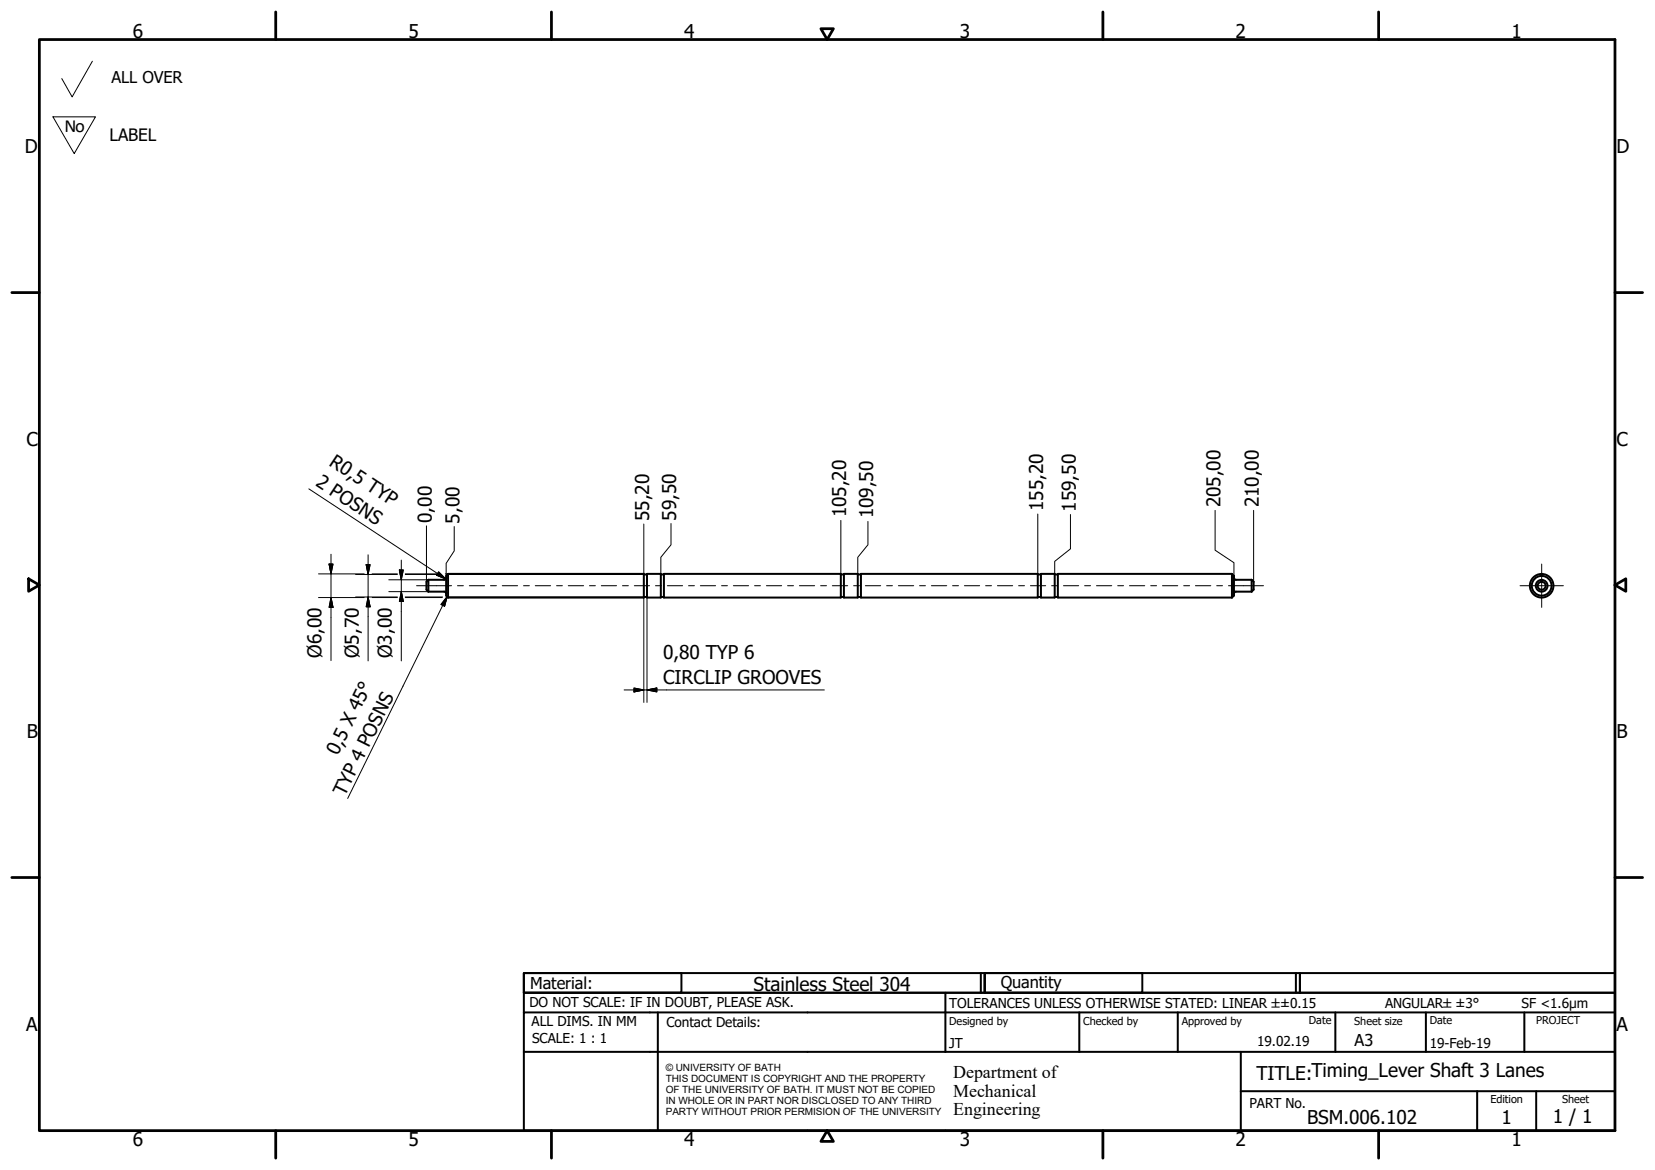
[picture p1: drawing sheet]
<svg xmlns="http://www.w3.org/2000/svg" width="420mm" height="297mm" viewBox="0 0 420 297" stroke-linecap="round" stroke-linejoin="round" font-family="sans-serif">
<!-- layer: Visible (ISO) -->
<g fill="none" stroke="#000" stroke-width=".51">
<path d="M108.8 150.2h4l.2 .1 .3 .4M108.8 147.2v3M108.8 147.2l-.5 .5v2l.5 .5M113.3 146.7l-.3 .4-.2 .1h-4M113.7 145.7l-.4 .5v5l.4 .5M113.7 145.7v6M113.7 145.7h49.7v6h-49.7M163.4 151.6h.9M163.4 145.8h.9M164.3 145.7h3.5v6h-3.5zM167.8 151.6h.8M167.8 145.8h.8"/>
<path d="M168.6 145.7h44.9v6h-44.9zM213.5 151.6h.7M213.5 145.8h.7M214.2 145.7h3.6v6h-3.6zM217.8 151.6h.8M217.8 145.8h.8M218.6 145.7h44.9v6h-44.9zM263.5 151.6h.8M263.5 145.8h.8M264.3 145.7h3.5v6h-3.5zM267.8 151.6h.8M267.8 145.8h.8"/>
<path d="M312.8 145.7l.5 .5v5l-.5 .5M312.8 145.7v6M312.8 145.7h-44.2v6h44.2M313.3 146.7v.3l.5 .2M313.8 150.2h4M313.8 147.2h4M313.8 150.2l-.3 .1-.2 .4M317.8 147.2v3M317.8 147.2l.5 .5v2l-.5 .5"/>
<circle cx="391.4" cy="148.7" r="3"/>
<circle cx="391.4" cy="148.7" r="2.51"/>
<circle cx="391.4" cy="148.7" r="1.49"/>
<circle cx="391.4" cy="148.7" r="1.01"/>
</g>
<!-- layer: Border (ISO) -->
<g fill="none" stroke="#000" stroke-width=".7">
<path d="M10 10h400v277h-400zM70 3v7M140 3v7M208.4 7.3h3.2l-1.6 2.7zM280 3v7M350 3v7M3 74.3h7M410 74.3h7M7.3 146.9l2.7 1.6-2.7 1.6zM410 148.5l2.7-1.6v3.2zM3 222.8h7M410 222.8h7"/>
<path d="M70 287v7M140 287v7M210 287l1.6 2.8h-3.2zM280 287v7M350 287v7"/>
</g>
<!-- layer: Title (ISO) -->
<g fill="none" stroke="#000" stroke-width=".51">
<path d="M133 247h40v5h-40zM133 247h117v5h-117zM133 257v-5h277v5M133 257h277v30h-277zM167 257v30M240 252v15M249 247v5M250 247h40v5h-40zM250 247h80v5h-80zM274 257v10M299 257v10M329 247v5"/>
<path d="M330 247h80v5h-80zM339 257v10M362 257v10M387 257v10M133 267h277M315 277h95M315 267v20M375 277v10M390 277v10"/>
</g>
<!-- layer: Sketch Geometry (ISO) -->
<path d="M23.5 15.5l-5.2 9.1-2.6-4.7M13.4 29.7h10.8l-5.4 9.3z" fill="none" stroke="#000" stroke-width=".25"/>
<!-- layer: Centerline (ISO) -->
<g fill="none" stroke="#000" stroke-width=".25">
<path d="M105.7 148.7h8.9M116.1 148.7h1.5M119.1 148.7h3.9M124.5 148.7h1.5M127.5 148.7h3.9M132.9 148.7h1.5M135.9 148.7h3.9M141.3 148.7h1.5M144.3 148.7h3.9M149.6 148.7h1.6M152.7 148.7h3.8M158 148.7h1.5"/>
<path d="M161 148.7h3.9M166.4 148.7h1.5M169.4 148.7h3.9M174.8 148.7h1.5M177.8 148.7h3.9M183.2 148.7h1.5M186.2 148.7h3.9M191.6 148.7h1.5M194.6 148.7h3.8M199.9 148.7h1.5M202.9 148.7h3.9M208.3 148.7h1.5"/>
<path d="M211.3 148.7h3.9M216.7 148.7h1.5M219.7 148.7h3.9M225.1 148.7h1.5M228.1 148.7h3.9M233.4 148.7h1.5M236.5 148.7h3.8M241.8 148.7h1.5M244.8 148.7h3.9M250.2 148.7h1.5M253.2 148.7h3.9M258.6 148.7h1.5"/>
<path d="M261.6 148.7h3.9M267 148.7h1.5M270 148.7h3.9M275.4 148.7h1.5M278.4 148.7h3.8M283.7 148.7h1.5M286.7 148.7h3.9M292.1 148.7h1.5M295.1 148.7h3.9M300.5 148.7h1.5M303.5 148.7h3.9M308.9 148.7h1.5"/>
<path d="M311.9 148.7h8.9"/>
</g>
<!-- layer: Center Mark (ISO) -->
<path d="M385.9 148.7h11M391.4 143.2v11" fill="none" stroke="#000" stroke-width=".25"/>
<!-- layer: Dimension (ISO) -->
<g fill="none" stroke="#000" stroke-width=".25">
<path d="M78.4 124.1l34.8 22.9M108.3 133.5v14.2M115.3 133.7v6.2l-2 3.1v2.8h50.1M163.4 133v12.7M170.3 132.9v5.4l-2.5 3.2v4.2M213.5 132.1v13.6M220.3 132.4v5.9l-2.5 3.2v4.2M263.5 130.5v15.2M271.8 130.6v8.7l-4 3.2v3.2M308.5 129.6v10.1l4.8 3.2v3.3M318.3 129.6v18.1M80.9 145.7h11.6"/>
<path d="M80.9 151.7h11.6M83.5 143.2h1l-.5 2.5zM84 151.7l.5 2.5h-1zM84 140.7v27M90.3 151.6h10.6M90.3 145.8h10.6M93 143.3h1l-.5 2.5zM93.5 151.6l.5 2.5h-1zM93.5 140.9v26.9M94.5 145.7h6.4M94.5 151.7h6.4M98.7 150.2h10.1"/>
<path d="M98.7 147.2h10.1M101.4 144.7h1l-.5 2.5zM101.9 150.2l.5 2.5h-1zM101.9 142.2v25.6M102.9 151.6h9.5M102.9 145.8h8.1M102.9 145.7h8.2M102.9 151.7h9.4M111.4 145.2l1.8 1.8-2.4-1zM113.1 145.7h.6M113.5 151.6h49.9M163.4 151.7v26.6"/>
<path d="M164.3 151.7v26.6M158.5 175.2h50.8M161 174.7l2.4 .5-2.4 .5zM164.3 175.2l2.5-.5v1z"/>
</g>
<g fill="#000" stroke="#000" stroke-width=".25">
<path d="M83.5 143.2l.5 2.5zM83.5 143.2h1l-.5 2.5zM84 151.7l.5 2.5zM84 151.7l.5 2.5h-1zM93 143.3l.5 2.5zM93 143.3h1l-.5 2.5zM93.5 151.6l.5 2.5zM93.5 151.6l.5 2.5h-1zM101.4 144.7l.5 2.5zM101.4 144.7h1l-.5 2.5zM101.9 150.2l.5 2.5zM101.9 150.2l.5 2.5h-1z"/>
<path d="M110.8 146l2.4 1zM111.4 145.2l1.8 1.8-2.4-1zM161 175.7l2.4-.5zM161 174.7l2.4 .5-2.4 .5zM164.3 175.2l2.5-.5zM164.3 175.2l2.5-.5v1z"/>
</g>
<!-- layer: Symbol (ISO) -->
<path d="M113.5 151.5l-.6 2.4-.9-.4zM113.5 151.5l-25.2 51.2" fill="none" stroke="#000" stroke-width=".25"/>
<path d="M113.5 151.5l-.6 2.4zM113.5 151.5l-.6 2.4-.9-.4z" fill="#000" stroke="#000" stroke-width=".25"/>
<g font-size="4.8">
<text x="33.7" y="9.6">6</text>
<text x="103.7" y="9.6">5</text>
<text x="173.7" y="9.6">4</text>
<text x="243.7" y="9.6">3</text>
<text x="313.7" y="9.6">2</text>
<text x="383.7" y="9.6">1</text>
<text x="6.3" y="38.9">D</text>
<text x="410.4" y="38.9">D</text>
<text x="6.7" y="113.2">C</text>
<text x="410.4" y="113.2">C</text>
<text x="83.4" y="117.9" transform="rotate(33 83.4 117.9)">R0,5 TYP</text>
<text x="79.9" y="123.2" transform="rotate(33 79.9 123.2)">2 POSNS</text>
<text x="214.8" y="131.4" transform="rotate(-90 214.8 131.4)">105,20</text>
<text x="221.7" y="131.6" transform="rotate(-90 221.7 131.6)">109,50</text>
<text x="264.8" y="129.7" transform="rotate(-90 264.8 129.7)">155,20</text>
<text x="273.1" y="129.9" transform="rotate(-90 273.1 129.9)">159,50</text>
<text x="309.8" y="128.8" transform="rotate(-90 309.8 128.8)">205,00</text>
<text x="319.6" y="128.8" transform="rotate(-90 319.6 128.8)">210,00</text>
<text x="109.6" y="132.7" transform="rotate(-90 109.6 132.7)">0,00</text>
<text x="116.7" y="132.9" transform="rotate(-90 116.7 132.9)">5,00</text>
<text x="164.8" y="132.3" transform="rotate(-90 164.8 132.3)">55,20</text>
<text x="171.7" y="132.2" transform="rotate(-90 171.7 132.2)">59,50</text>
<text x="81.6" y="166.9" transform="rotate(-90 81.6 166.9)">Ø6,00</text>
<text x="91.1" y="167" transform="rotate(-90 91.1 167)">Ø5,70</text>
<text x="99.5" y="167" transform="rotate(-90 99.5 167)">Ø3,00</text>
<text x="168.3" y="167.3">0,80 TYP 6</text>
<text x="168.3" y="173.6">CIRCLIP GROOVES</text>
<text x="6.8" y="187.4">B</text>
<text x="410.4" y="187.4">B</text>
<text x="85.8" y="192" transform="rotate(-64 85.8 192)">0,5 X 45°</text>
<text x="87.5" y="202.3" transform="rotate(-64 87.5 202.3)">TYP 4 POSNS</text>
<text x="191.3" y="251.7">Stainless Steel 304</text>
<text x="6.7" y="261.7">A</text>
<text x="410.4" y="261.7">A</text>
<text x="319" y="274.2">TITLE:Timing_Lever Shaft 3 Lanes</text>
<text x="331.9" y="285.3">BSM.006.102</text>
<text x="381.2" y="285.3">1</text>
<text x="394.2" y="285">1 / 1</text>
<text x="33.7" y="291">6</text>
<text x="103.7" y="290.9">5</text>
<text x="173.7" y="290.9">4</text>
<text x="243.7" y="291">3</text>
<text x="313.7" y="291">2</text>
<text x="383.7" y="290.9">1</text>
</g>
<text font-size="4.7" x="16.3" y="33.4">No</text>
<g font-size="4.6">
<text x="242" y="273.7">Department of</text>
<text x="242" y="278.4">Mechanical</text>
<text x="242" y="283.2">Engineering</text>
</g>
<text font-size="4.3" x="27.8" y="35.9">LABEL</text>
<g font-size="4.1">
<text x="28.3" y="21">ALL OVER</text>
<text x="134.6" y="251.1">Material:</text>
<text x="254" y="250.8">Quantity</text>
<text x="343.9" y="265.6">A3</text>
</g>
<g font-size="3.5">
<text x="134.4" y="255.6">DO NOT SCALE: IF IN DOUBT, PLEASE ASK.</text>
<text x="241" y="256">TOLERANCES UNLESS OTHERWISE STATED: LINEAR ±±0.15</text>
<text x="351.6" y="256">ANGULAR±±3°</text>
<text x="386.3" y="256">SF &lt;1.6µm</text>
<text x="134.9" y="260.6">ALL DIMS. IN MM</text>
<text x="169.2" y="260.6">Contact Details:</text>
<text x="135.1" y="264.8">SCALE: 1 : 1</text>
<text x="241" y="266">JT</text>
<text x="319.2" y="265.5">19.02.19</text>
<text x="363" y="266">19-Feb-19</text>
<text x="317.2" y="281.2">PART No.</text>
</g>
<g font-size="2.8">
<text x="241" y="260.1">Designed by</text>
<text x="275" y="260.1">Checked by</text>
<text x="300" y="260.1">Approved by</text>
<text x="332.3" y="260">Date</text>
<text x="343.8" y="260.1">Sheet size</text>
<text x="363" y="260">Date</text>
<text x="390" y="260.1">PROJECT</text>
<text x="378.4" y="280.1">Edition</text>
<text x="396.6" y="280.1">Sheet</text>
</g>
<g font-size="2.5">
<text x="169" y="271.9">© UNIVERSITY OF BATH</text>
<text x="169" y="274.7">THIS DOCUMENT IS COPYRIGHT AND THE PROPERTY</text>
<text x="169" y="277.5">OF THE UNIVERSITY OF BATH. IT MUST NOT BE COPIED</text>
<text x="169" y="280.4">IN WHOLE OR IN PART NOR DISCLOSED TO ANY THIRD</text>
<text x="169" y="283.2">PARTY WITHOUT PRIOR PERMISION OF THE UNIVERSITY</text>
</g>
</svg>
